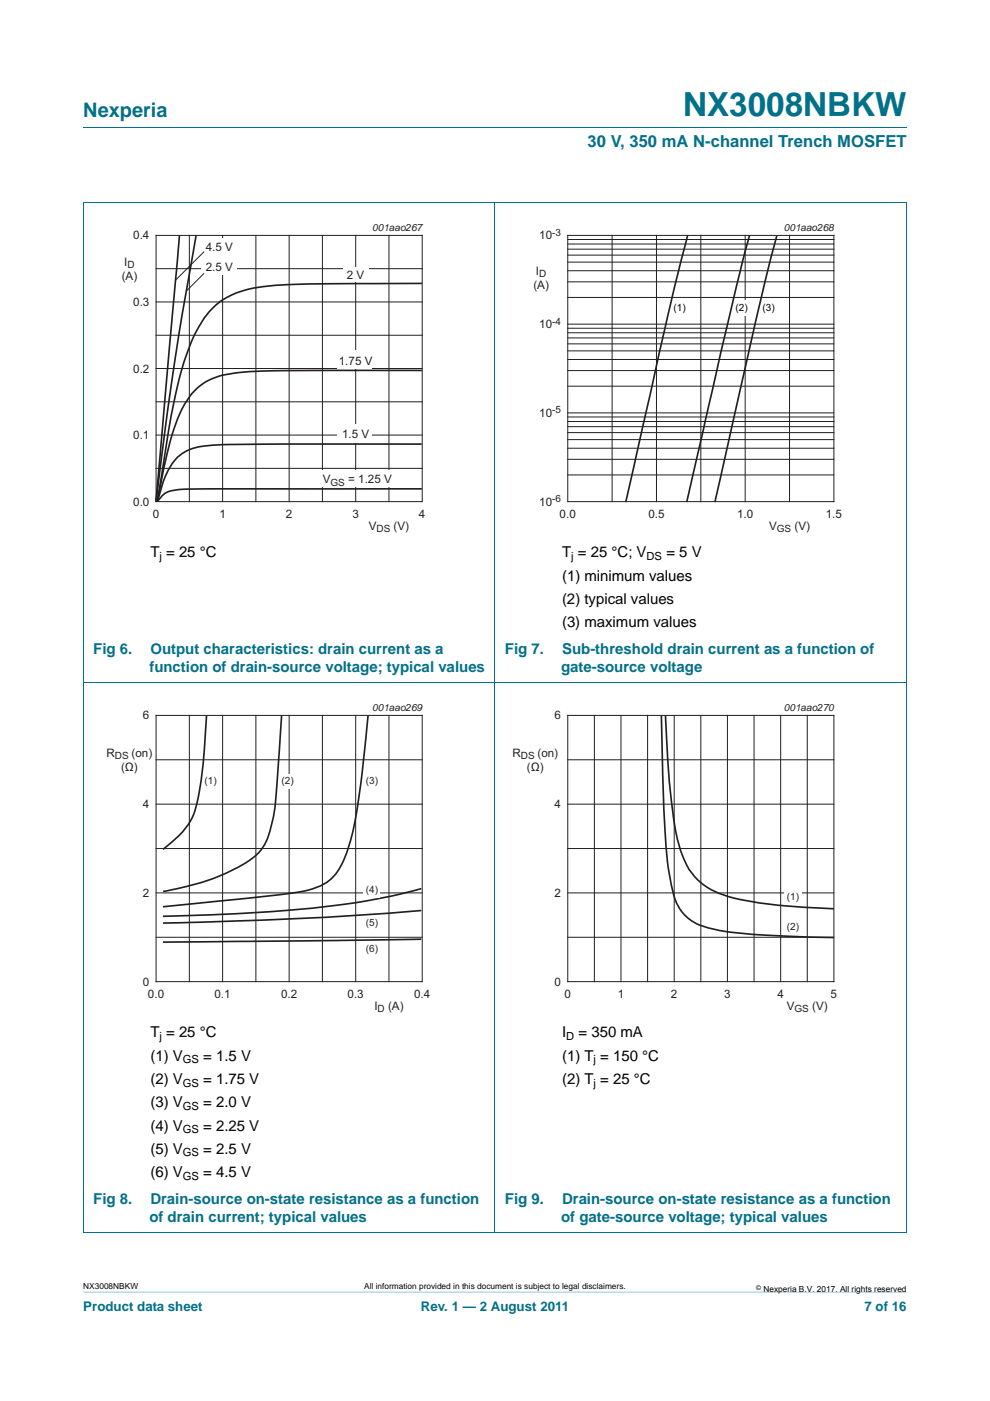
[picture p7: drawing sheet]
<svg xmlns="http://www.w3.org/2000/svg" width="210mm" height="297mm" viewBox="0 0 210 297" stroke-linecap="round" stroke-linejoin="round" font-family="sans-serif">
<path d="M17.7 273.9l174.6 .1z" fill="#00718a"/>
<path d="M17.7 27h174.6M17.6 42.9h174.7M17.7 42.9v218.3M105 42.8v218.5M192.3 42.9v218.3M17.6 144.6h174.7M17.6 261.2h174.7" fill="none" stroke="#00718a" stroke-width=".21"/>
<path d="M20.4 47.1h81.9v66.3h-81.9z" fill="none" stroke="#fff" stroke-width=".21"/>
<g fill="none" stroke="#231f20" stroke-width=".21">
<path d="M33.1 49.9h56.5v56.5h-56.5zM33.1 57h56.5M40.2 49.9v56.5M47.2 49.9v56.5M54.3 49.9v56.5M61.3 49.9v56.5M68.4 49.9v56.5M75.4 49.9v56.5M82.5 49.9v56.5M33.1 78.1h56.5M33.1 71.1h56.5M33.1 64h56.5"/>
<path d="M33.1 99.3h56.5M33.1 92.2h56.5M33.1 85.2h56.5"/>
</g>
<path d="M38.1 49.9l-5 56.4M41.6 49.9l-4.4 25.9-1.7 11.7-2.4 18.8M89.5 60.1l-22 .1a75.1 75.1 0 0 0-14.9 1.1 15.3 15.3 0 0 0-11 9.1 80.1 80.1 0 0 0-6.1 22.3l-2.1 13.6 1.7-8.7a38.9 38.9 0 0 1 4.8-13 12 12 0 0 1 8.9-5.3 147.7 147.7 0 0 1 19-.8h21.7M89.5 94.2l-30.4-.1a163.4 163.4 0 0 0-16.2 .5 9.2 9.2 0 0 0-7.8 6.4l-1.7 5.3M89.5 103.6l-47.6 .1a17.4 17.4 0 0 0-6.4 .6l-1 .6-1.1 1.4" fill="none" stroke="#231f20" stroke-width=".35"/>
<path d="M42.7 50.6h7.5v7.7h-7.5z" fill="#fff"/>
<path d="M43.3 53.3l-6.1 6.1M43.3 57.9l-3.8 3.8" fill="none" stroke="#231f20" stroke-width=".21"/>
<g fill="#fff">
<path d="M71.7 74.4h7.2v3.9h-7.2z"/>
<path d="M71.7 89.9h7.2v3.9h-7.2z"/>
<path d="M67.2 99.7h16.9v3.6h-16.9z"/>
<path d="M72.7 56.7h5.4v3.1h-5.4z"/>
</g>
<path d="M107.7 47.1h81.9v66.3h-81.9z" fill="none" stroke="#fff" stroke-width=".21"/>
<g fill="none" stroke="#231f20" stroke-width=".21">
<path d="M120.4 49.9h56.5v56.5h-56.5zM120.4 59.8h56.5M120.4 57.4h56.5M120.4 55.6h56.5M120.4 54.1h56.5M120.4 52.8h56.5M120.4 51.7h56.5M120.4 50.8h56.5M129.8 49.9v56.5M139.2 49.9v56.5M148.6 49.9v56.5M158.1 49.9v56.5"/>
<path d="M167.5 49.9v56.5M120.4 78.6h56.5M120.4 76.2h56.5M120.4 74.4h56.5M120.4 72.9h56.5M120.4 71.6h56.5M120.4 70.6h56.5M120.4 69.6h56.5M120.4 68.7h56.5M120.4 63.1h56.5M120.4 97.4h56.5M120.4 95h56.5"/>
<path d="M120.4 93.2h56.5M120.4 91.7h56.5M120.4 90.5h56.5M120.4 89.4h56.5M120.4 88.4h56.5M120.4 87.5h56.5M120.4 81.9h56.5M120.4 100.7h56.5"/>
</g>
<path d="M161.6 63.5h3.9v3.7h-3.9z" fill="#fff"/>
<path d="M145.8 49.9l-4.2 17.1-8.9 39.4M159 49.9l-1.3 4.8-4.8 20.1-7.2 31.6M164.8 50l-4.1 16.4-9.1 40" fill="none" stroke="#231f20" stroke-width=".35"/>
<path d="M156.5 63.7h2.8v3.2h-2.8z" fill="#fff"/>
<path d="M20.4 148.9h81.9v66.3h-81.9z" fill="none" stroke="#fff" stroke-width=".21"/>
<g fill="none" stroke="#231f20" stroke-width=".21">
<path d="M33.1 151.7h56.5v56.4h-56.5zM40.2 151.7v56.4M47.2 151.7v56.4M54.3 151.7v56.4M61.3 151.7v56.4M68.4 151.7v56.4M75.4 151.7v56.4M82.5 151.7v56.4M33.1 161.1h56.5M33.1 170.5h56.5M33.1 179.9h56.5M33.1 189.3h56.5"/>
<path d="M33.1 198.7h56.5"/>
</g>
<path d="M43.8 151.7l-.4 7.1a57 57 0 0 1-2.5 14.3 19.5 19.5 0 0 1-6.3 7M59.7 151.7l-.8 12.1a48.8 48.8 0 0 1-1.9 13.3 10.6 10.6 0 0 1-5.7 6.3 50.6 50.6 0 0 1-16.7 5.6M78.1 151.7l-1.9 16.8a45.2 45.2 0 0 1-4.1 15.5 10.1 10.1 0 0 1-7.6 4.9l-6.7 1-23.2 2.4M89.4 188.4a152.4 152.4 0 0 1-32 4.9l-12.7 .7-10.1 .3M89.4 193a625.2 625.2 0 0 1-35.3 2.1l-19.5 .6M89.4 199.1l-54.8 .6" fill="none" stroke="#231f20" stroke-width=".35"/>
<g fill="#fff">
<path d="M59.3 164.2h3.4v3.2h-3.4z"/>
<path d="M77.2 187.2h3.4v3.1h-3.4z"/>
</g>
<g fill="none" stroke="#231f20" stroke-width=".21">
<path d="M120.4 151.7h56.5v56.4h-56.5zM126.1 151.7v56.4M131.7 151.7v56.4M137.4 151.7v56.4M143 151.7v56.4M148.6 151.7v56.4M154.3 151.7v56.4M159.9 151.7v56.4M165.6 151.7v56.4M171.2 151.7v56.4M120.4 161.1h56.5M120.4 170.5h56.5"/>
<path d="M120.4 179.9h56.5M120.4 189.3h56.5M120.4 198.7h56.5"/>
</g>
<path d="M107.7 148.9h81.9v66.3h-81.9z" fill="none" stroke="#fff" stroke-width=".21"/>
<path d="M140.3 151.7l.6 21.4a72.9 72.9 0 0 0 2.3 17.6 9.8 9.8 0 0 0 8.1 6.3 129 129 0 0 0 21.5 1.7l4.1 .1M141.1 151.7l.4 6.5a130.3 130.3 0 0 0 2.4 20.5 15.2 15.2 0 0 0 4.6 8.3 19.8 19.8 0 0 0 10.1 4 140 140 0 0 0 18.3 1.7" fill="none" stroke="#231f20" stroke-width=".35"/>
<path d="M166.3 188.3h3.7v3.5h-3.7z" fill="#fff"/>
<text font-size="7" fill="#00718a" x="144.9" y="24.6">NX3008NBKW</text>
<text font-size="4.2" fill="#00718a" x="17.7" y="24.9">Nexperia</text>
<text font-size="3.5" fill="#00718a" x="124.6" y="31.1">30 V, 350 mA N-channel Trench MOSFET</text>
<g font-size="3.2">
<text x="31.9" y="118.2">T = 25 °C</text>
<text x="119.2" y="118.2">T = 25 °C; V</text>
<text x="141.3" y="118.2">= 5 V</text>
<text x="119.2" y="123.1">(1) minimum values</text>
<text x="119.2" y="128">(2) typical values</text>
<text x="119.2" y="133">(3) maximum values</text>
<text x="31.9" y="219.9">T = 25 °C</text>
<text x="119.2" y="219.9">I</text>
<text x="122.7" y="219.9">= 350 mA</text>
<text x="31.9" y="224.9">(1) V</text>
<text x="43.1" y="224.9">= 1.5 V</text>
<text x="119.2" y="224.9">(1) T = 150 °C</text>
<text x="31.9" y="229.8">(2) V</text>
<text x="43.1" y="229.8">= 1.75 V</text>
<text x="119.2" y="229.8">(2) T = 25 °C</text>
<text x="31.9" y="234.8">(3) V</text>
<text x="31.9" y="239.7">(4) V</text>
<text x="43.1" y="234.8">= 2.0 V</text>
<text x="43.1" y="239.7">= 2.25 V</text>
<text x="31.9" y="244.6">(5) V</text>
<text x="43.1" y="244.6">= 2.5 V</text>
<text x="31.9" y="249.6">(6) V</text>
<text x="43.1" y="249.6">= 4.5 V</text>
</g>
<g font-size="3.2" fill="#00718a">
<text x="19.8" y="138.6">Fig 6.</text>
<text x="31.7" y="142.5">function of drain-source voltage; typical values</text>
<text x="31.9" y="138.6">Output characteristics: drain current as a</text>
<text x="107.1" y="138.6">Fig 7.</text>
<text x="119" y="142.5">gate-source voltage</text>
<text x="119.2" y="138.6">Sub-threshold drain current as a function of</text>
<text x="19.8" y="255.2">Fig 8.</text>
<text x="31.9" y="255.2">Drain-source on-state resistance as a function</text>
<text x="107.1" y="255.2">Fig 9.</text>
<text x="119.2" y="255.2">Drain-source on-state resistance as a function</text>
<text x="31.7" y="259.1">of drain current; typical values</text>
<text x="119" y="259.1">of gate-source voltage; typical values</text>
</g>
<g font-size="2.8" fill="#00718a">
<text x="17.7" y="277.9">Product data sheet</text>
<text x="89.3" y="277.9">Rev. 1 — 2 August 2011</text>
<text x="183.4" y="277.9">7 of 16</text>
</g>
<g font-size="2.5" fill="#231f20">
<text x="28.3" y="50.8">0.4</text>
<text x="43.6" y="53.3">4.5 V</text>
<text x="114.4" y="50.8">10</text>
<text x="25.8" y="59.3">(A)</text>
<text x="26.4" y="56.3">I</text>
<text x="43.6" y="57.5">2.5 V</text>
<text x="73.6" y="59.2">2 V</text>
<text x="113.7" y="58.3">I</text>
<text x="28.3" y="64.9">0.3</text>
<text x="113.1" y="61.3">(A)</text>
<text x="114.4" y="69.6">10</text>
<text x="71.9" y="77.3">1.75 V</text>
<text x="28.3" y="79">0.2</text>
<text x="114.4" y="88.4">10</text>
<text x="28.3" y="93.1">0.1</text>
<text x="72.6" y="93">1.5 V</text>
<text x="28.3" y="107.2">0.0</text>
<text x="68.5" y="102.5">V</text>
<text x="73.8" y="102.5">= 1.25 V</text>
<text x="114.4" y="107.2">10</text>
<text x="32.4" y="109.7">0</text>
<text x="46.5" y="109.7">1</text>
<text x="60.6" y="109.7">2</text>
<text x="74.8" y="109.7">3</text>
<text x="78.2" y="112.3">V</text>
<text x="83.5" y="112.3">(V)</text>
<text x="88.9" y="109.7">4</text>
<text x="118.7" y="109.7">0.0</text>
<text x="137.5" y="109.7">0.5</text>
<text x="156.3" y="109.7">1.0</text>
<text x="163.1" y="112.3">V</text>
<text x="168.5" y="112.3">(V)</text>
<text x="175.2" y="109.7">1.5</text>
<text x="30.3" y="152.5">6</text>
<text x="117.6" y="152.5">6</text>
<text x="22.6" y="160.4">R</text>
<text x="27.9" y="160.4">(on)</text>
<text x="108.7" y="160.4">R</text>
<text x="114" y="160.4">(on)</text>
<text x="25.7" y="163.4">(Ω)</text>
<text x="111.8" y="163.4">(Ω)</text>
<text x="30.3" y="171.3">4</text>
<text x="117.6" y="171.3">4</text>
<text x="30.3" y="190.2">2</text>
<text x="117.6" y="190.2">2</text>
<text x="30.3" y="209">0</text>
<text x="117.6" y="209">0</text>
<text x="31.4" y="211.5">0.0</text>
<text x="45.5" y="211.5">0.1</text>
<text x="59.6" y="211.5">0.2</text>
<text x="73.7" y="211.5">0.3</text>
<text x="79.4" y="214.1">I</text>
<text x="82.3" y="214.1">(A)</text>
<text x="87.8" y="211.5">0.4</text>
<text x="119.7" y="211.5">0</text>
<text x="131" y="211.5">1</text>
<text x="142.3" y="211.5">2</text>
<text x="153.6" y="211.5">3</text>
<text x="164.9" y="211.5">4</text>
<text x="166.9" y="214.1">V</text>
<text x="172.3" y="214.1">(V)</text>
<text x="176.2" y="211.5">5</text>
</g>
<g font-size="2.4">
<text x="33.8" y="118.7">j</text>
<text x="121.2" y="118.7">j</text>
<text x="137.1" y="118.7">DS</text>
<text x="33.8" y="220.5">j</text>
<text x="120.1" y="220.5">D</text>
<text x="38.8" y="225.4">GS</text>
<text x="125.9" y="225.4">j</text>
<text x="38.8" y="230.4">GS</text>
<text x="125.9" y="230.4">j</text>
<text x="38.8" y="235.3">GS</text>
<text x="38.8" y="240.3">GS</text>
<text x="38.8" y="245.2">GS</text>
<text x="38.8" y="250.1">GS</text>
</g>
<g font-size="2.1" fill="#231f20">
<text x="79" y="49.1">001aao267</text>
<text x="117.1" y="50">-3</text>
<text x="166.3" y="49.1">001aao268</text>
<text x="27" y="56.8">D</text>
<text x="114.4" y="58.8">D</text>
<text x="117.1" y="68.8">-4</text>
<text x="117.1" y="87.6">-5</text>
<text x="70.1" y="103">GS</text>
<text x="117.1" y="106.5">-6</text>
<text x="79.9" y="112.8">DS</text>
<text x="164.8" y="112.8">GS</text>
<text x="79" y="150.8">001aao269</text>
<text x="166.3" y="150.8">001aao270</text>
<text x="24.4" y="160.9">DS</text>
<text x="110.5" y="160.9">DS</text>
<text x="43.4" y="166.3">(1)</text>
<text x="59.7" y="166.3">(2)</text>
<text x="77.6" y="166.3">(3)</text>
<text x="77.6" y="189.3">(4)</text>
<text x="166.9" y="190.7">(1)</text>
<text x="77.6" y="196.3">(5)</text>
<text x="166.9" y="197.1">(2)</text>
<text x="77.6" y="201.8">(6)</text>
<text x="80.1" y="214.5">D</text>
<text x="168.5" y="214.5">GS</text>
</g>
<g font-size="2.1" fill="#010202">
<text x="142.9" y="65.9">(1)</text>
<text x="156" y="65.9">(2)</text>
<text x="161.8" y="65.9">(3)</text>
</g>
<g font-size="1.8">
<text x="17.7" y="273.3">NX3008NBKW</text>
<text x="77.2" y="273.3">All information provided in this document is subject to legal disclaimers.</text>
<text x="161.9" y="273.9">Nexperia B.V. 2017. All rights reserved</text>
</g>
<text font-size="1.4" x="160.4" y="273.4">©</text>
</svg>
